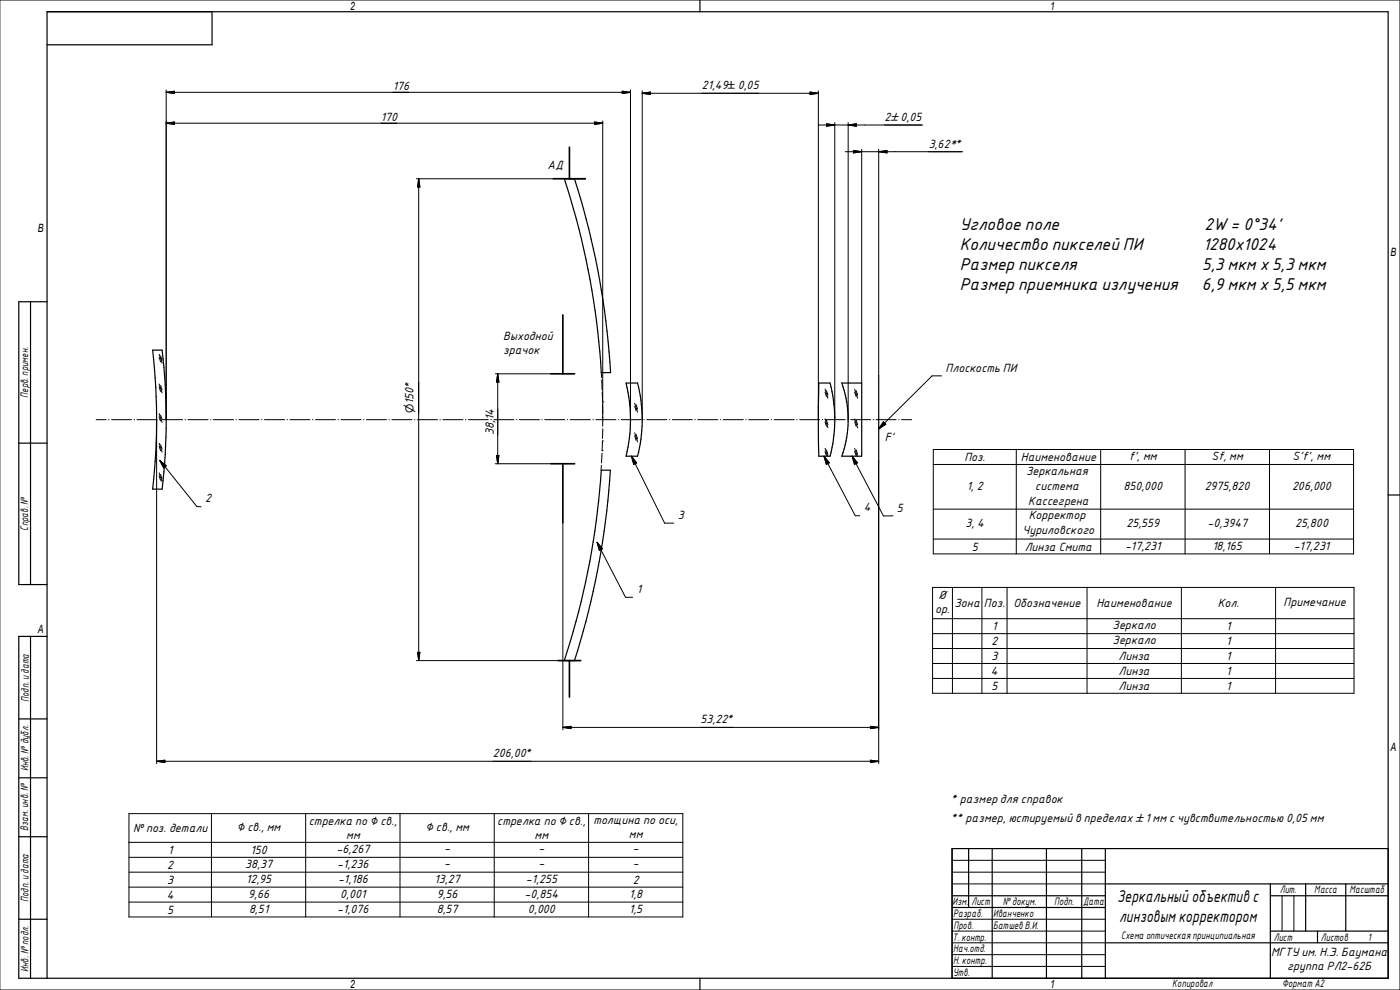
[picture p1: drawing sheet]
<svg xmlns="http://www.w3.org/2000/svg" width="297mm" height="210mm" viewBox="0 0 297 210" stroke-linecap="round" stroke-linejoin="round" font-family="sans-serif">
<g fill="none" stroke="#000" stroke-width=".21">
<path d="M0 0h297v210h-297zM35.3 19.6l1.7-.2v.4zM35.3 19.1v69.9M35.3 19.6h98.5M132 19.4l1.8 .2-1.8 .2zM133.8 19.1v69.9M136.2 19.8h37.4M136.2 19.8l1.8-.3v.5zM136.2 19.3v69.7M171.9 19.5l1.7 .3-1.7 .2zM173.6 19.3v69.7M35.3 26.1h92.6"/>
<path d="M35.3 26.1l1.7-.2v.5zM88.3 37.9h29.1M88.8 37.9v102.2M88.8 37.9l.3 1.8h-.5zM126.1 25.9l1.8 .2-1.8 .3zM127.9 25.7v64.7M173.6 26.5h22.1M175.3 26.3l1.8 .2-1.8 .3zM177.1 26v63M179.3 32.2h24.9M179.9 26l-.1 63M179.9 26.5l1.8-.2v.5z"/>
<path d="M181.1 31.9l1.7 .3-1.7 .2zM182.8 31.7v49.6M186.4 32.2l1.8-.3v.5zM186.4 31.7v48M33.8 75.8l.3 .9M33.8 75.2l.6 1.8M34.1 75.5l.3 .9M105.1 79.3h11.8M105.6 79.3v19.1M105.6 79.3l.2 1.8h-.5zM127.6 79v1.1M199.7 79.7h-2l-11.3 11.3"/>
<path d="M20.4 89h2.1M23 89h.1M23.7 89h4.2M28.4 89h.2M29.1 89h4.2M33.2 89v73M33.8 94l.6 1.9M33.8 81.5l.6 1.8M33.8 94.6l.3 1M33.8 82.1l.3 .9M33.8 88.4l.3 .9M33.8 87.7l.6 1.9"/>
<path d="M33.9 89h.1M33.9 97.7l7.9 9.8h.8M33.9 97.7l1.4 1.1-.6 .4zM34.1 94.3l.3 1M34.1 81.8l.3 .9M34.1 88.1l.3 .9M34.5 89h4.2M39.3 89h.1M39.9 89h4.2M44.7 89h.1M45.3 89h4.3M50.1 89h.1"/>
<path d="M50.7 89h4.3M55.5 89h.1M56.1 89h4.3M60.9 89h.1M61.5 89h4.3M66.3 89h.1M66.9 89h4.3M71.7 89h.1M72.3 89h4.3M77.1 89h.1M77.7 89h4.3M82.5 89h.1"/>
<path d="M83.1 89h4.3M87.9 89h.1M88.5 89h4.3M93.3 89h.1M94 89h4.2M98.7 89h.1M99.4 89h4.2M104.1 89h.1M104.8 89h4.2M105.1 98.4h11.8M105.3 96.6h.5l-.2 1.8zM109.6 89h.1"/>
<path d="M110.2 89h4.2M115 89h.1M115.6 89h4.2M120.4 89h.1M121 89h4.3M125.8 89h.1M126.4 89h4.3M127.6 98.7l-.1 1.1M127.7 80.6v2.1M127.7 96.1l-.1 2.1M127.7 95.6h.1M127.8 83.2v2.1"/>
<path d="M127.8 93.6h.1M127.8 93.6l-.1 2M127.8 85.3h.1M127.8 85.8l.1 1.5M127.9 91l-.1 2M131.2 89h.1M131.8 89h4.2M134 96.8l7 14.2h1.9M134 96.8l1.1 1.4-.7 .3zM134.6 91.8l.7 1.9M134.6 85.6l.7 1.8M134.6 92.5l.4 .9"/>
<path d="M134.6 86.2l.4 .9M135 92.2l.3 .9M135 85.9l.3 .9M136.6 89h.1M137.2 89h4.3M142 89h.1M142.6 89h4.3M147.4 89h.1M148 89h4.3M152.8 89h.1M153.4 89h4.3M158.2 89h.1"/>
<path d="M158.8 89h4.3M163.6 89h.1M164.2 89h4.3M169 89h.1M169.7 89h4.2M174.4 89h.1M174.8 96.8l6.6 12.6h1M174.8 96.8l1.1 1.4-.6 .3zM175 88.9l.6 1.8M175 89.5l.3 .9M175 95.8l.3 .9M175 83.2l.3 .9"/>
<path d="M175 95.1l.6 1.7M175 82.6l.6 1.9M175.1 89h4.2M175.3 89.2l.3 .9M175.3 95.5l.3 .9M175.3 82.9l.3 .9M180.5 89h4.2M180.8 96.8l6.6 12.7 2-.1M180.8 96.8l1.1 1.4-.6 .3zM181.3 95.1l.6 1.7M181.3 82.6l.6 1.9M181.3 95.8l.3 .9"/>
<path d="M181.3 83.2l.3 .9M181.3 89.5l.3 .9M181.3 88.9l.6 1.8M181.6 95.5l.3 .9M181.6 82.9l.3 .9M181.6 89.2l.3 .9M185.2 89h.1M185.9 89h4.2M186.4 97.9v64.1M187.4 89.5l.5 .5-1.5 1zM190.7 89h.1M191.3 89h2.1"/>
<path d="M198 95.4h89.2v22.1h-89.2zM198 98.5h89.2M215.6 95.4v22.1M233.5 95.4v22.1M251.4 95.4v22.1M269.3 95.4v22.1M33.8 100.9l.3 1M33.8 100.3l.6 1.9M34.1 100.6l.3 1M119.4 110.9v43.9M126.7 115l6 11.7h1.5M126.7 115l1.1 1.4-.6 .3z"/>
<path d="M198 108h89.2M198 114.4h89.2M88.6 138.4h.5l-.3 1.7zM197.8 124.6h89.5v22.5h-89.5zM197.8 131.2h89.5M197.8 134.4h89.5M197.8 137.6h89.5M202.1 124.6v22.5M208.3 124.6v22.5M213.6 124.6v22.5M230.6 124.6v22.5M250.6 124.6v22.5"/>
<path d="M270.6 124.6v22.5M88.3 140.1h30.1M119.4 154.3h67M119.4 154.3l1.7-.2v.5zM184.7 154.1l1.7 .2-1.7 .3zM197.8 140.7h89.5M197.8 143.9h89.5M27.4 172.6h117.5v21.9h-117.5zM27.4 178.7h117.5M33.2 161.5h153.2M33.2 161.5l1.8-.2v.5zM44.9 172.6v21.9"/>
<path d="M64.8 172.6v21.9M84.9 172.6v21.9M104.9 172.6v21.9M124.9 172.6v21.9M184.7 161.3l1.7 .2-1.7 .3zM27.4 185h117.5M27.4 181.9h117.5M27.4 188.2h117.5M27.4 191.4h117.5M202 182.5h32.5M202 185h32.5M202 187.5h32.5"/>
<path d="M202 195h32.5M202 197.5h32.5M272 190v7.5M274.5 190v7.5M202 200h32.5M202 202.5h32.5M202 205h32.5"/>
</g>
<g fill="none" stroke="#000" stroke-width=".25">
<path d="M45 2.5v7h-35M148.5 0v2.5M121.9 37.9a166.8 166.8 0 0 1 7.6 41.1h-1.9a162.6 162.6 0 0 0-7.9-41.1h4.5M6.5 64v60M10 64h-6v60h6M32.4 74.3h2a124.5 124.5 0 0 1 0 29.5h-2a129.4 129.4 0 0 0 0-29.5zM186.4 79.7v18.2M4 94h6M127.6 99.8h1.9a167.1 167.1 0 0 1-7.6 40.3h-2.2a163.8 163.8 0 0 0 7.9-40.3zM132.8 81.3h2.5a30.7 30.7 0 0 1 0 15.5h-2.5a32.5 32.5 0 0 0 0-15.5zM173.7 81.3h2.4a30.7 30.7 0 0 1 0 15.5h-2.4zM178.6 81.3h4.2v15.5h-4.2a23 23 0 0 0 0-15.5z"/>
<path d="M294.5 105h2.5M6.5 135v72.5M10 135h-6v72.5h290.5v-205h-284.5v205M4 152.5h6M4 165h6M4 177.5h6M4 195h6M202 190h32.5M202 192.5h32.5M205.5 180v12.5M210.5 180v27.5M222 180v27.5"/>
<path d="M229.5 180v27.5M234.5 187.5h60M234.5 180v27.5M269.5 197.5h25M269.5 190h25M269.5 187.5v20M277 187.5v10M279.5 197.5v2.5M285.5 187.5v10M294.5 180h-92.5v27.5M148.5 207.5v2.5M234.5 200h60"/>
</g>
<path d="M117.4 37.9h6.8M120.8 31.2v6.7M116.9 79.3h5M119.4 66.8v12.5M116.9 98.4h5M119.4 98.4v12.5M118.4 140.1h4.8M120.8 140.1v7.8" fill="none" stroke="#000" stroke-width=".36"/>
<g fill="#000" stroke="#000" stroke-width=".21">
<path d="M35.3 19.6l1.7-.2v.4zM132 19.4l1.8 .2-1.8 .2zM136.2 19.8l1.8-.3v.5zM35.3 26.1l1.7-.2v.5zM88.8 37.9l.3 1.8h-.5zM126.1 25.9l1.8 .2-1.8 .3zM171.9 19.5l1.7 .3-1.7 .2zM175.3 26.3l1.8 .2-1.8 .3zM181.1 31.9l1.7 .3-1.7 .2zM179.9 26.5l1.8-.2v.5zM186.4 32.2l1.8-.3v.5zM33.9 97.7l1.4 1.1-.6 .4z"/>
<path d="M105.3 96.6h.5l-.2 1.8zM105.6 79.3l.2 1.8h-.5zM134 96.8l1.1 1.4-.7 .3zM174.8 96.8l1.1 1.4-.6 .3zM180.8 96.8l1.1 1.4-.6 .3zM187.4 89.5l.5 .5-1.5 1zM126.7 115l1.1 1.4-.6 .3zM88.6 138.4h.5l-.3 1.7zM119.4 154.3l1.7-.2v.5zM184.7 154.1l1.7 .2-1.7 .3zM33.2 161.5l1.8-.2v.5zM184.7 161.3l1.7 .2-1.7 .3z"/>
</g>
<g font-size="3.5">
<text x="203.6" y="48.8">Угловое поле</text>
<text x="203.6" y="53">Количество пикселей ПИ</text>
<text x="255.3" y="53">1280x1024</text>
<text x="255.5" y="48.8">2W = 0°34'</text>
<text x="203.6" y="57.2">Размер пикселя</text>
<text x="255" y="57.2">5,3 мкм х 5,3 мкм</text>
<text x="203.6" y="61.4">Размер приемника излучения</text>
<text x="255" y="61.4">6,9 мкм х 5,5 мкм</text>
<text x="237" y="191.3">Зеркальный объектив с</text>
<text x="237.4" y="195.5">линзовым корректором</text>
</g>
<g font-size="2.4">
<text x="74.3" y="2">2</text>
<text x="222.8" y="2">1</text>
<text x="83.4" y="19.1">176</text>
<text x="148.9" y="18.9">21,49`0,05</text>
<text x="80.8" y="25.7">170</text>
<text x="187.6" y="25.7">2`0,05</text>
<text x="116.2" y="35.9">АД</text>
<text x="197" y="31.3">3,62**</text>
<text x="8" y="49.3">B</text>
<text x="295" y="54.3">B</text>
<text x="106.8" y="72.1">Выходной</text>
<text x="106.8" y="75">зрачок</text>
<text x="200.6" y="78.9">Плоскость ПИ</text>
<text x="104.7" y="92.3" transform="rotate(-90 104.7 92.3)">38,14</text>
<text x="187.7" y="93.5">F'</text>
<text x="204.6" y="97.8">Поз.</text>
<text x="216.6" y="97.8">Наименование</text>
<text x="217.7" y="100.8">Зеркальная</text>
<text x="239.5" y="97.7">f', мм</text>
<text x="257" y="97.7">Sf, мм</text>
<text x="274.2" y="97.7">S'f', мм</text>
<text x="43.5" y="106.6">2</text>
<text x="205.1" y="104">1, 2</text>
<text x="218.1" y="107.1">Кассегрена</text>
<text x="219.6" y="103.9">система</text>
<text x="238.3" y="104">850,000</text>
<text x="255.6" y="104">2975,820</text>
<text x="274.1" y="104">206,000</text>
<text x="143.8" y="110.1">3</text>
<text x="183.3" y="108.5">4</text>
<text x="190.3" y="108.5">5</text>
<text x="204.8" y="111.9">3, 4</text>
<text x="216.9" y="113.4">Чуриловского</text>
<text x="218.3" y="110.2">Корректор</text>
<text x="239" y="111.9">25,559</text>
<text x="256.2" y="111.9">-0,3947</text>
<text x="274.8" y="111.9">25,800</text>
<text x="206.2" y="116.8">5</text>
<text x="217.4" y="116.8">Линза Смита</text>
<text x="238.7" y="116.6">-17,231</text>
<text x="257.2" y="116.6">18,165</text>
<text x="274.5" y="116.6">-17,231</text>
<text x="135.1" y="125.8">1</text>
<text x="198.4" y="130">ор.</text>
<text x="199.1" y="127">Ø</text>
<text x="202.5" y="128.8">Зона</text>
<text x="208.7" y="128.8">Поз.</text>
<text x="215" y="128.8">Обозначение</text>
<text x="232.6" y="128.8">Наименование</text>
<text x="258.4" y="128.8">Кол.</text>
<text x="272.3" y="128.5">Примечание</text>
<text x="8" y="134.2">A</text>
<text x="210.3" y="136.9">2</text>
<text x="210.5" y="133.7">1</text>
<text x="236" y="133.4">Зеркало</text>
<text x="236" y="136.6">Зеркало</text>
<text x="260.1" y="133.7">1</text>
<text x="260.1" y="136.9">1</text>
<text x="210.2" y="143.2">4</text>
<text x="210.3" y="140">3</text>
<text x="237.3" y="140">Линза</text>
<text x="237.3" y="143.2">Линза</text>
<text x="260.1" y="140">1</text>
<text x="260.1" y="143.2">1</text>
<text x="210.3" y="146.3">5</text>
<text x="237.3" y="146.3">Линза</text>
<text x="260.1" y="146.3">1</text>
<text x="148.6" y="153.4">53,22*</text>
<text x="104.6" y="160.6">206,00*</text>
<text x="295" y="159.3">A</text>
<text x="201.8" y="170.3">* размер для справок</text>
<text x="28.2" y="176.5">№ поз. детали</text>
<text x="50.2" y="176.3">∅ св., мм</text>
<text x="65.5" y="175">стрелка по ∅ св.,</text>
<text x="73.4" y="178">мм</text>
<text x="90.3" y="176.3">∅ св., мм</text>
<text x="105.5" y="175">стрелка по ∅ св.,</text>
<text x="113.4" y="178">мм</text>
<text x="125.9" y="174.8">толщина по оси,</text>
<text x="133.4" y="177.7">мм</text>
<text x="201.8" y="174.4">** размер, юстируемый в пределах `1 мм с чувствительностью 0,05 мм</text>
<text x="35.5" y="184.3">2</text>
<text x="35.6" y="181.1">1</text>
<text x="52" y="184.1">38,37</text>
<text x="53.1" y="181.1">150</text>
<text x="71.4" y="181">-6,267</text>
<text x="71.5" y="184.1">-1,236</text>
<text x="94.2" y="180.8">-</text>
<text x="94.2" y="183.9">-</text>
<text x="114.2" y="180.8">-</text>
<text x="114.2" y="183.9">-</text>
<text x="134.2" y="180.8">-</text>
<text x="134.2" y="183.9">-</text>
<text x="35.4" y="190.6">4</text>
<text x="35.5" y="187.5">3</text>
<text x="52.2" y="187.3">12,95</text>
<text x="52.7" y="190.5">9,66</text>
<text x="71.7" y="187.3">-1,186</text>
<text x="72.2" y="190.5">0,001</text>
<text x="92.2" y="187.3">13,27</text>
<text x="92.7" y="190.5">9,56</text>
<text x="111.3" y="190.5">-0,854</text>
<text x="111.5" y="187.3">-1,255</text>
<text x="133.5" y="190.5">1,8</text>
<text x="134.2" y="187.5">2</text>
<text x="35.5" y="193.8">5</text>
<text x="52.8" y="193.6">8,51</text>
<text x="71.5" y="193.6">-1,076</text>
<text x="92.7" y="193.6">8,57</text>
<text x="112" y="193.6">0,000</text>
<text x="133.5" y="193.6">1,5</text>
<text x="269.7" y="202.9">МГТУ им. Н.Э. Баумана</text>
<text x="74.3" y="209.5">2</text>
<text x="222.8" y="209.5">1</text>
<text x="273.1" y="205.8">группа РЛ2-62Б</text>
</g>
<text font-size="2.3" x="87.8" y="87.6" transform="rotate(-90 87.8 87.6)">n150*</text>
<g font-size="2.2">
<text x="6" y="84.3" transform="rotate(-90 6 84.3)">Перв. примен.</text>
<text x="6" y="112.6" transform="rotate(-90 6 112.6)">Справ. №</text>
<text x="6.1" y="148.9" transform="rotate(-90 6.1 148.9)">Подп. идата</text>
<text x="6.1" y="163.6" transform="rotate(-90 6.1 163.6)">Инв. №дубл.</text>
<text x="6" y="176.2" transform="rotate(-90 6 176.2)">Взам. инв. №</text>
<text x="6.1" y="191.3" transform="rotate(-90 6.1 191.3)">Подп. идата</text>
<text x="212.7" y="192">№ докум.</text>
<text x="271.5" y="189.5">Лит.</text>
<text x="278.8" y="189.5">Масса</text>
<text x="286.3" y="189.5">Масштаб</text>
<text x="202.1" y="192">Изм. Лист</text>
<text x="202.2" y="194.6">Разраб.</text>
<text x="202.3" y="197">Пров.</text>
<text x="210.7" y="194.6">Иванченко</text>
<text x="210.7" y="197">Батшев В.И.</text>
<text x="223.6" y="192.1">Подп.</text>
<text x="229.8" y="192.1">Дата</text>
<text x="202.1" y="199.6">Т. контр.</text>
<text x="202.2" y="202.1">Нач.отд.</text>
<text x="237.8" y="199.3">Схема оптическая принципиальная</text>
<text x="270.2" y="199.6">Лист</text>
<text x="280.2" y="199.6">Листов</text>
<text x="290.2" y="199.5">1</text>
<text x="6.1" y="206.2" transform="rotate(-90 6.1 206.2)">Инв. №подл.</text>
<text x="202.2" y="204.5">Н. контр.</text>
<text x="202.2" y="207.1">Утв.</text>
<text x="248.7" y="209.4">Копировал</text>
<text x="272" y="209.3">Формат A2</text>
</g>
</svg>
